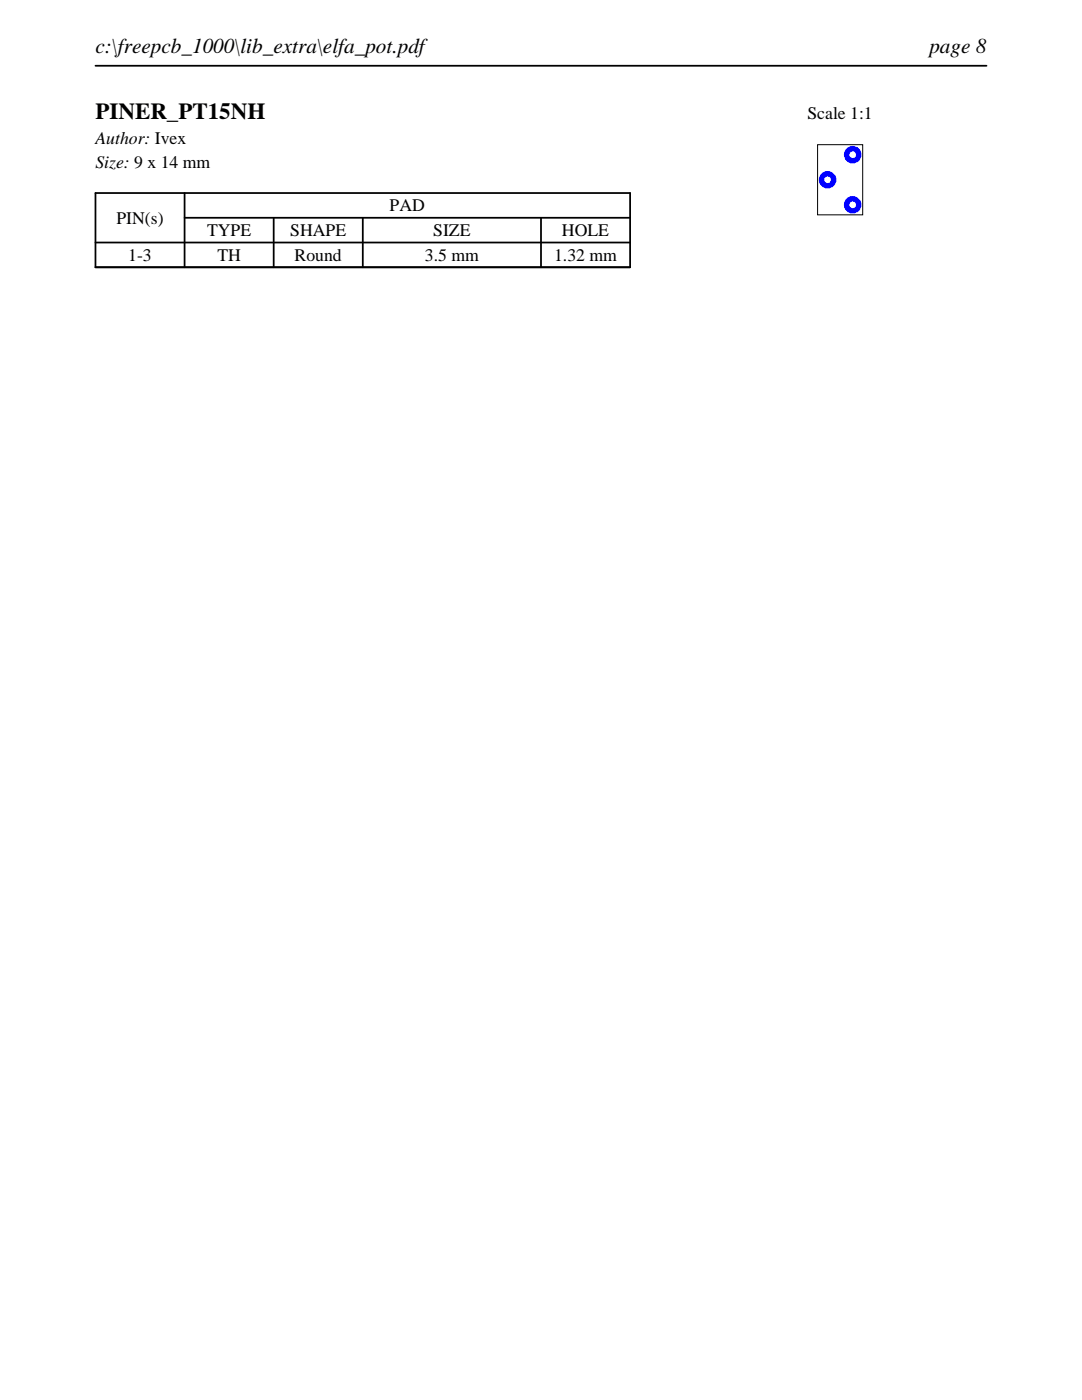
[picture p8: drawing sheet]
<svg xmlns="http://www.w3.org/2000/svg" width="216mm" height="279mm" viewBox="0 0 216 279" stroke-linecap="round" stroke-linejoin="round" font-family="sans-serif">
<path d="M19 13.1h177.8M19 38.5h106.7v14.8h-106.7zM36.8 38.5v14.8M19 48.4h106.7M36.8 43.5h88.9M54.6 43.5v9.8M72.4 43.5v9.8M107.9 43.5v9.8" fill="none" stroke="#000" stroke-width=".35"/>
<path d="M163.1 28.9h9v14h-9z" fill="none" stroke="#000" stroke-width=".2"/>
<g fill="#00f">
<path d="M168.4 30.9a1.75 1.75 0 0 0 3.5 0 1.75 1.75 0 0 0-3.5 0zM169.5 30.9a.66 .66 0 0 1 1.3 0 .66 .66 0 0 1-1.3 0z"/>
<path d="M163.4 35.9a1.75 1.75 0 0 0 3.5 0 1.75 1.75 0 0 0-3.5 0zM164.5 35.9a.66 .66 0 0 1 1.3 0 .66 .66 0 0 1-1.3 0z"/>
<path d="M168.4 40.9a1.75 1.75 0 0 0 3.5 0 1.75 1.75 0 0 0-3.5 0zM169.5 40.9a.66 .66 0 0 1 1.3 0 .66 .66 0 0 1-1.3 0z"/>
</g>
<text font-size="4.6" x="19" y="23.7">PINER_PT15NH</text>
<g font-size="4.2">
<text x="19" y="10.6">c:\freepcb_1000\lib_extra\elfa_pot.pdf</text>
<text x="185.4" y="10.6">page 8</text>
</g>
<g font-size="3.5">
<text x="161.1" y="23.7">Scale 1:1</text>
<text x="19" y="28.6">Author: Ivex</text>
<text x="19" y="33.6">Size: 9 x 14 mm</text>
<text x="23.2" y="44.6">PIN(s)</text>
<text x="41.3" y="47.1">TYPE</text>
<text x="57.9" y="47.1">SHAPE</text>
<text x="77.8" y="42.2">PAD</text>
<text x="86.4" y="47.1">SIZE</text>
<text x="112.1" y="47.1">HOLE</text>
<text x="25.6" y="52.1">1-3</text>
<text x="43.4" y="52.1">TH</text>
<text x="58.8" y="52.1">Round</text>
<text x="84.8" y="52.1">3.5 mm</text>
<text x="110.6" y="52.1">1.32 mm</text>
</g>
</svg>
